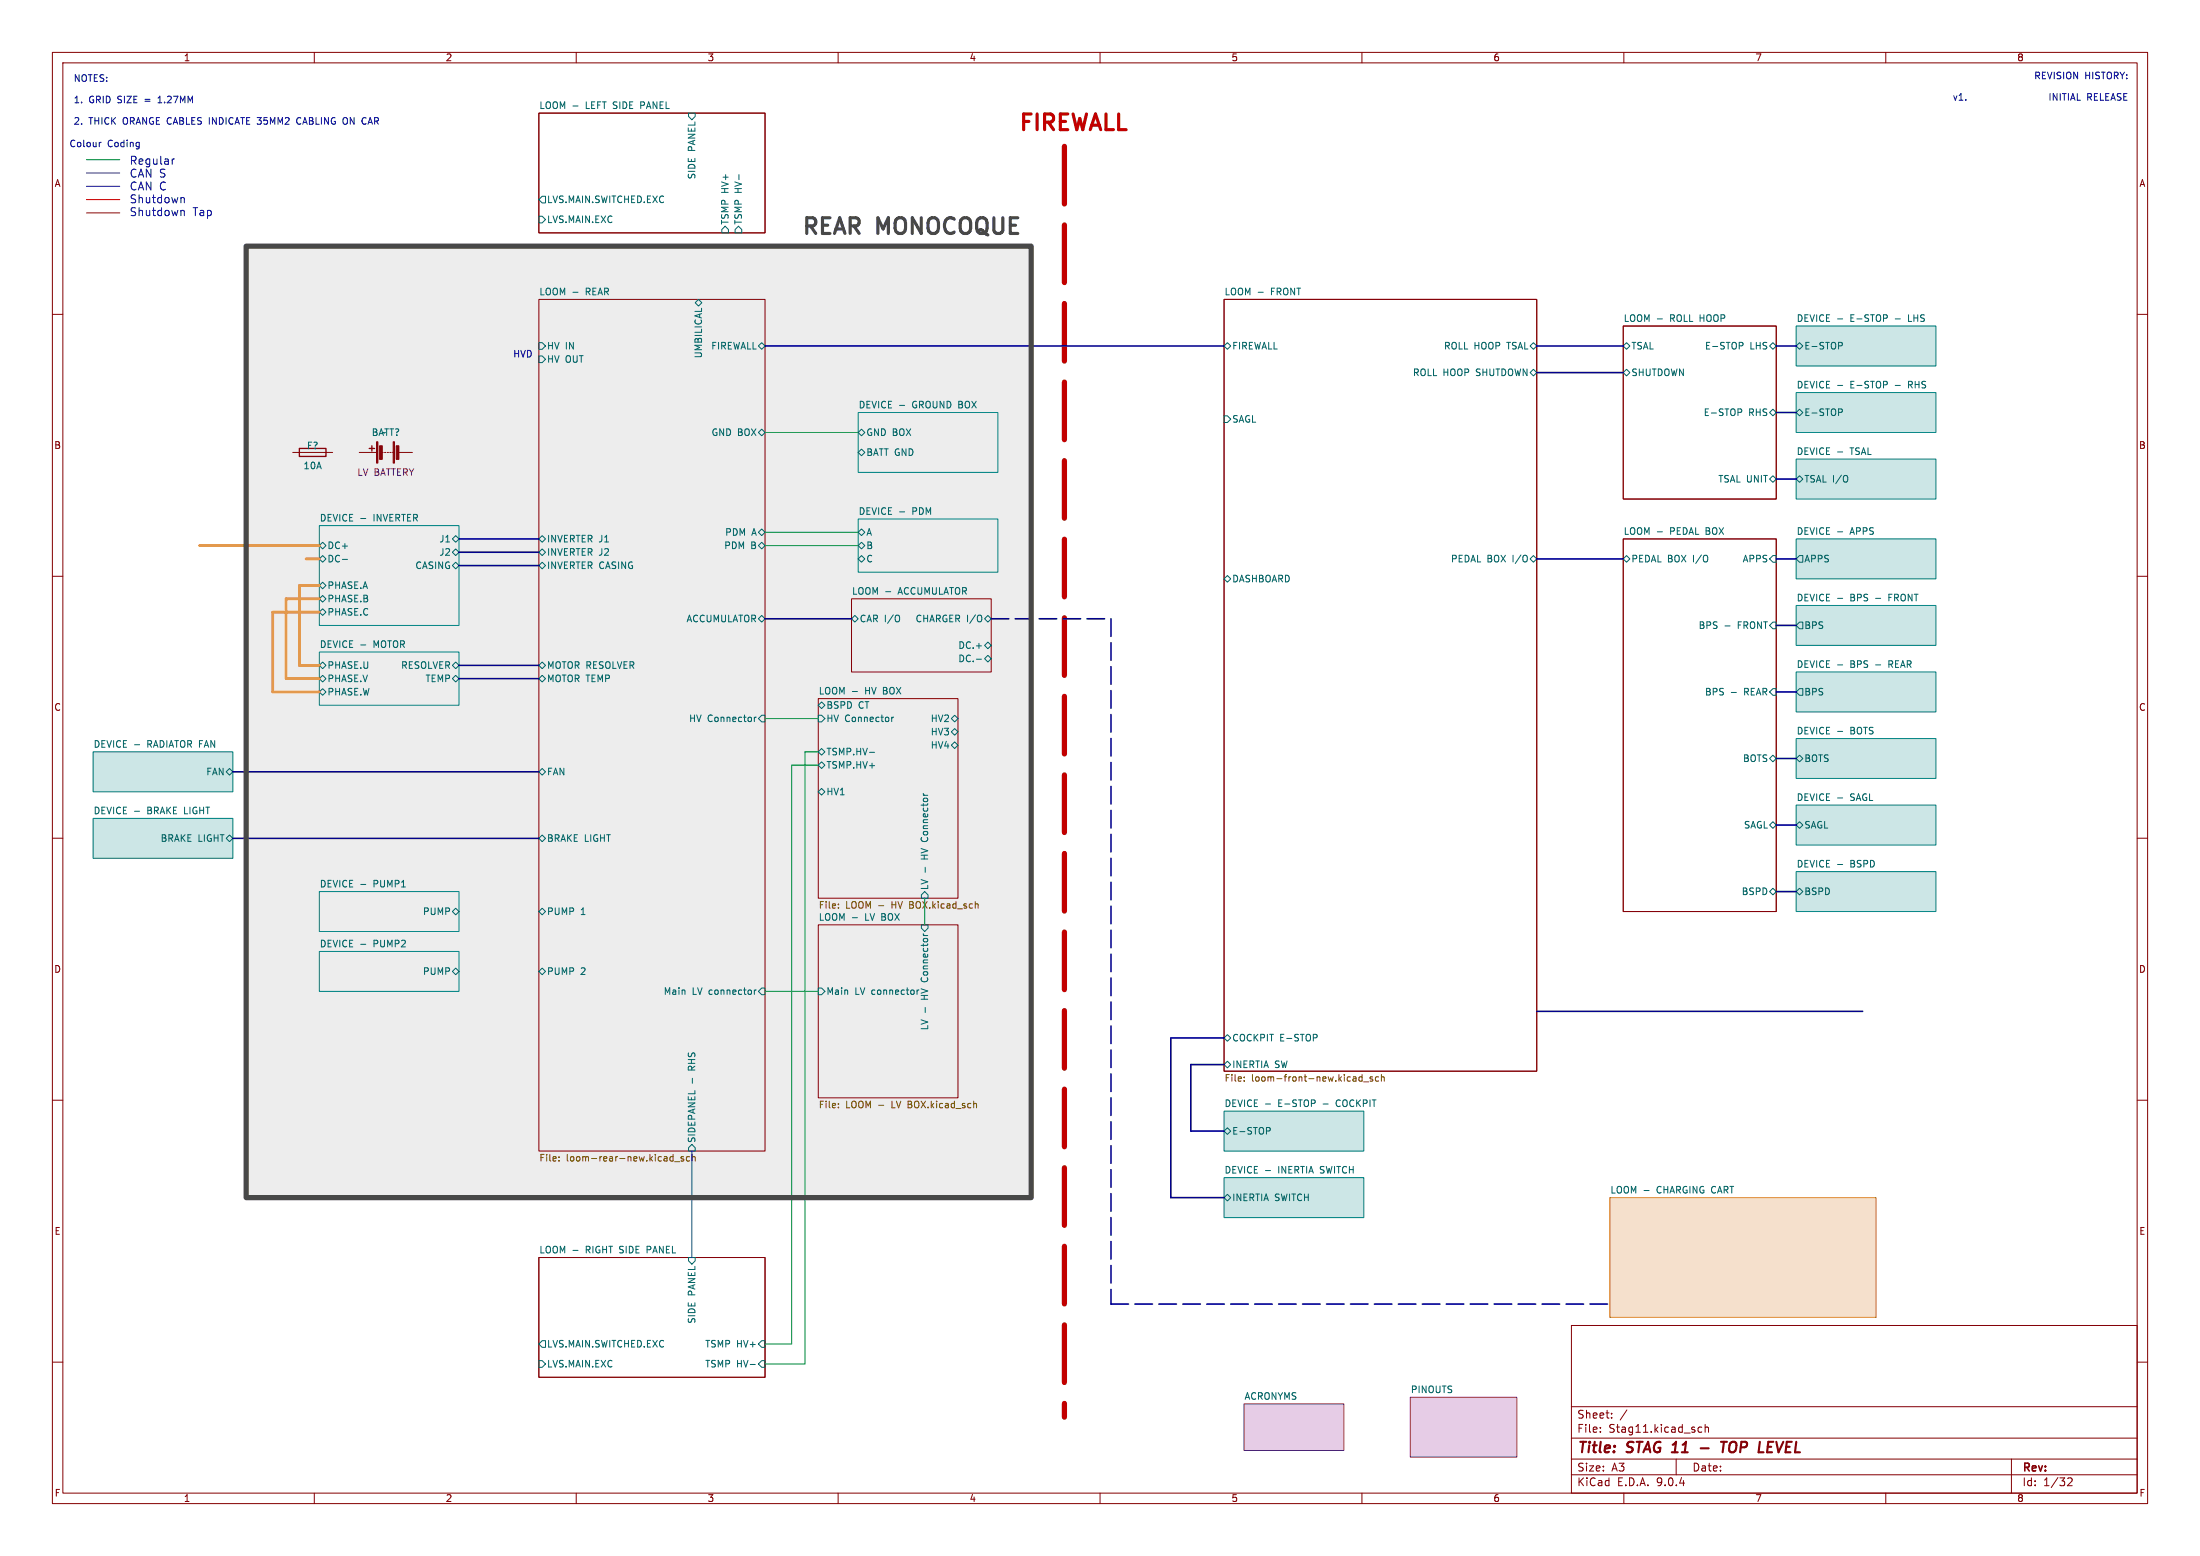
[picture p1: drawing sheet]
(kicad_sch
 (version 20231120)
 (generator "eeschema")
 (generator_version "8.0")
 (paper "A3")
 (title_block
  (title "STAG 11 - TOP LEVEL"))
 (lib_symbols
  (symbol "Device:Battery"
   (pin_numbers hide)
   (pin_names
    (offset 0) hide) (exclude_from_sim no) (in_bom yes) (on_board yes)
   (property "Reference" "BT" (at 2.54 2.54 0) (effects (font (size 1.27 1.27)) (justify left)))
   (property "Value" "Battery" (at 2.54 0 0) (effects (font (size 1.27 1.27)) (justify left)))
   (property "Footprint" "" (at 0 1.524 90) (effects (font (size 1.27 1.27)) (hide yes)))
   (property "Datasheet" "~" (at 0 1.524 90) (effects (font (size 1.27 1.27)) (hide yes)))
   (property "Description" "Multiple-cell battery" (at 0 0 0) (effects (font (size 1.27 1.27)) (hide yes)))
   (symbol "Battery_0_1"
    (rectangle (start -2.032 -1.397) (end 2.032 -1.651) (stroke (width 0) (type default)) (fill (type outline)))
    (rectangle (start -2.032 1.778) (end 2.032 1.524) (stroke (width 0) (type default)) (fill (type outline)))
    (rectangle (start -1.3208 -1.9812) (end 1.27 -2.4892) (stroke (width 0) (type default)) (fill (type outline)))
    (rectangle (start -1.3208 1.1938) (end 1.27 0.6858) (stroke (width 0) (type default)) (fill (type outline)))
    (polyline (pts (xy 0 -1.524) (xy 0 -1.27)) (stroke (width 0) (type default)) (fill (type none)))
    (polyline (pts (xy 0 -1.016) (xy 0 -0.762)) (stroke (width 0) (type default)) (fill (type none)))
    (polyline (pts (xy 0 -0.508) (xy 0 -0.254)) (stroke (width 0) (type default)) (fill (type none)))
    (polyline (pts (xy 0 0) (xy 0 0.254)) (stroke (width 0) (type default)) (fill (type none)))
    (polyline (pts (xy 0 0.508) (xy 0 0.762)) (stroke (width 0) (type default)) (fill (type none)))
    (polyline (pts (xy 0 1.778) (xy 0 2.54)) (stroke (width 0) (type default)) (fill (type none)))
    (polyline (pts (xy 0.254 2.667) (xy 1.27 2.667)) (stroke (width 0.254) (type default)) (fill (type none)))
    (polyline (pts (xy 0.762 3.175) (xy 0.762 2.159)) (stroke (width 0.254) (type default)) (fill (type none))))
   (symbol "Battery_1_1"
    (pin passive line (at 0 5.08 270) (length 2.54) (name "+" (effects (font (size 1.27 1.27)))) (number "1" (effects (font (size 1.27 1.27)))))
    (pin passive line (at 0 -5.08 90) (length 2.54) (name "-" (effects (font (size 1.27 1.27)))) (number "2" (effects (font (size 1.27 1.27)))))))
  (symbol "Device:Fuse"
   (pin_numbers hide)
   (pin_names
    (offset 0)) (exclude_from_sim no) (in_bom yes) (on_board yes)
   (property "Reference" "F" (at 2.032 0 90) (effects (font (size 1.27 1.27))))
   (property "Value" "Fuse" (at -1.905 0 90) (effects (font (size 1.27 1.27))))
   (property "Footprint" "" (at -1.778 0 90) (effects (font (size 1.27 1.27)) (hide yes)))
   (property "Datasheet" "~" (at 0 0 0) (effects (font (size 1.27 1.27)) (hide yes)))
   (property "Description" "Fuse" (at 0 0 0) (effects (font (size 1.27 1.27)) (hide yes)))
   (symbol "Fuse_0_1"
    (rectangle (start -0.762 -2.54) (end 0.762 2.54) (stroke (width 0.254) (type default)) (fill (type none)))
    (polyline (pts (xy 0 2.54) (xy 0 -2.54)) (stroke (width 0) (type default)) (fill (type none))))
   (symbol "Fuse_1_1"
    (pin passive line (at 0 3.81 270) (length 1.27) (name "~" (effects (font (size 1.27 1.27)))) (number "1" (effects (font (size 1.27 1.27)))))
    (pin passive line (at 0 -3.81 90) (length 1.27) (name "~" (effects (font (size 1.27 1.27)))) (number "2" (effects (font (size 1.27 1.27))))))))
 (bus
  (pts (xy 339.09 144.78) (xy 342.9 144.78))
  (stroke (width 0) (type default)))
 (wire
  (pts (xy 146.05 189.23) (xy 156.21 189.23))
  (stroke (width 0) (type default)))
 (wire
  (pts (xy 151.13 256.54) (xy 146.05 256.54))
  (stroke (width 0) (type default)))
 (bus
  (pts (xy 339.09 170.18) (xy 342.9 170.18))
  (stroke (width 0) (type default)))
 (bus
  (pts (xy 293.37 193.04) (xy 355.6 193.04))
  (stroke (width 0) (type default)))
 (wire
  (pts (xy 52.07 116.84) (xy 60.96 116.84))
  (stroke (width 0.5) (type default) (color 255 153 0 1)))
 (wire
  (pts (xy 146.05 137.16) (xy 156.21 137.16))
  (stroke (width 0) (type default)))
 (bus
  (pts (xy 293.37 71.12) (xy 309.88 71.12))
  (stroke (width 0) (type default)))
 (wire
  (pts (xy 57.15 111.76) (xy 57.15 127))
  (stroke (width 0.5) (type default) (color 255 153 0 1)))
 (bus
  (pts (xy 87.63 107.95) (xy 102.87 107.95))
  (stroke (width 0) (type default)))
 (wire
  (pts (xy 146.05 104.14) (xy 163.83 104.14))
  (stroke (width 0) (type default)))
 (wire
  (pts (xy 57.15 111.76) (xy 60.96 111.76))
  (stroke (width 0.5) (type default) (color 255 153 0 1)))
 (wire
  (pts (xy 16.51 40.64) (xy 22.86 40.64))
  (stroke (width 0) (type default) (color 155 0 0 1)))
 (bus
  (pts (xy 339.09 106.68) (xy 342.9 106.68))
  (stroke (width 0) (type default)))
 (wire
  (pts (xy 153.67 143.51) (xy 153.67 260.35))
  (stroke (width 0) (type default)))
 (wire
  (pts (xy 57.15 127) (xy 60.96 127))
  (stroke (width 0.5) (type default) (color 255 153 0 1)))
 (bus
  (pts (xy 233.68 215.9) (xy 227.33 215.9))
  (stroke (width 0) (type default)))
 (wire
  (pts (xy 156.21 143.51) (xy 153.67 143.51))
  (stroke (width 0) (type default)))
 (wire
  (pts (xy 146.05 82.55) (xy 163.83 82.55))
  (stroke (width 0) (type default)))
 (bus
  (pts (xy 146.05 118.11) (xy 162.56 118.11))
  (stroke (width 0) (type default)))
 (bus
  (pts (xy 339.09 66.04) (xy 342.9 66.04))
  (stroke (width 0) (type default)))
 (wire
  (pts (xy 151.13 146.05) (xy 151.13 256.54))
  (stroke (width 0) (type default)))
 (bus
  (pts (xy 339.09 119.38) (xy 342.9 119.38))
  (stroke (width 0) (type default)))
 (bus
  (pts (xy 339.09 91.44) (xy 342.9 91.44))
  (stroke (width 0) (type default)))
 (bus
  (pts (xy 227.33 203.2) (xy 233.68 203.2))
  (stroke (width 0) (type default)))
 (wire
  (pts (xy 52.07 116.84) (xy 52.07 132.08))
  (stroke (width 0.5) (type default) (color 255 153 0 1)))
 (wire
  (pts (xy 132.08 219.71) (xy 132.08 240.03))
  (stroke (width 0) (type default) (color 0 28 255 1)))
 (bus
  (pts (xy 223.52 198.12) (xy 233.68 198.12))
  (stroke (width 0) (type default)))
 (bus
  (pts (xy 44.45 147.32) (xy 102.87 147.32))
  (stroke (width 0) (type default)))
 (bus
  (pts (xy 233.68 66.04) (xy 146.05 66.04))
  (stroke (width 0) (type default)))
 (bus
  (pts (xy 44.45 160.02) (xy 102.87 160.02))
  (stroke (width 0) (type default)))
 (bus
  (pts (xy 87.63 129.54) (xy 102.87 129.54))
  (stroke (width 0) (type default)))
 (wire
  (pts (xy 52.07 132.08) (xy 60.96 132.08))
  (stroke (width 0.5) (type default) (color 255 153 0 1)))
 (bus
  (pts (xy 87.63 105.41) (xy 102.87 105.41))
  (stroke (width 0) (type default)))
 (bus
  (pts (xy 233.68 228.6) (xy 223.52 228.6))
  (stroke (width 0) (type default)))
 (bus
  (pts (xy 212.09 248.92) (xy 307.34 248.92))
  (stroke (width 0) (type dash)))
 (wire
  (pts (xy 146.05 101.6) (xy 163.83 101.6))
  (stroke (width 0) (type default)))
 (bus
  (pts (xy 227.33 215.9) (xy 227.33 203.2))
  (stroke (width 0) (type default)))
 (wire
  (pts (xy 38.1 104.14) (xy 60.96 104.14))
  (stroke (width 0.5) (type default) (color 255 153 0 1)))
 (bus
  (pts (xy 339.09 132.08) (xy 342.9 132.08))
  (stroke (width 0) (type default)))
 (wire
  (pts (xy 176.53 171.45) (xy 176.53 176.53))
  (stroke (width 0) (type default)))
 (wire
  (pts (xy 16.51 38.1) (xy 22.86 38.1))
  (stroke (width 0) (type default) (color 255 0 0 1)))
 (wire
  (pts (xy 54.61 114.3) (xy 60.96 114.3))
  (stroke (width 0.5) (type default) (color 255 153 0 1)))
 (wire
  (pts (xy 16.51 33.02) (xy 22.86 33.02))
  (stroke (width 0) (type default) (color 0 0 255 1)))
 (bus
  (pts (xy 339.09 157.48) (xy 342.9 157.48))
  (stroke (width 0) (type default)))
 (polyline
  (pts (xy 203.2 27.94) (xy 203.2 270.51))
  (stroke (width 1) (type dash) (color 194 0 0 1)))
 (bus
  (pts (xy 87.63 102.87) (xy 102.87 102.87))
  (stroke (width 0) (type default)))
 (bus
  (pts (xy 212.09 118.11) (xy 212.09 248.92))
  (stroke (width 0) (type dash)))
 (wire
  (pts (xy 16.51 35.56) (xy 22.86 35.56))
  (stroke (width 0) (type default) (color 0 0 155 1)))
 (bus
  (pts (xy 87.63 127) (xy 102.87 127))
  (stroke (width 0) (type default)))
 (bus
  (pts (xy 293.37 106.68) (xy 309.88 106.68))
  (stroke (width 0) (type default)))
 (bus
  (pts (xy 223.52 228.6) (xy 223.52 198.12))
  (stroke (width 0) (type default)))
 (wire
  (pts (xy 146.05 260.35) (xy 153.67 260.35))
  (stroke (width 0) (type default)))
 (wire
  (pts (xy 54.61 114.3) (xy 54.61 129.54))
  (stroke (width 0.5) (type default) (color 255 153 0 1)))
 (bus
  (pts (xy 189.23 118.11) (xy 212.09 118.11))
  (stroke (width 0) (type dash)))
 (wire
  (pts (xy 54.61 129.54) (xy 60.96 129.54))
  (stroke (width 0.5) (type default) (color 255 153 0 1)))
 (wire
  (pts (xy 156.21 146.05) (xy 151.13 146.05))
  (stroke (width 0) (type default)))
 (wire
  (pts (xy 16.51 30.48) (xy 22.86 30.48))
  (stroke (width 0) (type default)))
 (wire
  (pts (xy 58.42 106.68) (xy 60.96 106.68))
  (stroke (width 0.5) (type default) (color 255 153 0 1)))
 (bus
  (pts (xy 293.37 66.04) (xy 309.88 66.04))
  (stroke (width 0) (type default)))
 (bus
  (pts (xy 339.09 78.74) (xy 342.9 78.74))
  (stroke (width 0) (type default)))
 (rectangle
  (start 46.99 46.99)
  (end 196.85 228.6)
  (stroke (width 1) (type solid) (color 72 72 72 1))
  (fill (type color) (color 132 132 132 0.15)))
 (text "HVD\n"
  (exclude_from_sim no)
  (at 99.822 67.818 0)
  (effects (font (size 1.27 1.27))))
 (text "Colour Coding\n"
  (exclude_from_sim no)
  (at 20.066 27.686 0)
  (effects (font (size 1.27 1.27))))
 (text "NOTES:\n\n1. GRID SIZE = 1.27MM\n\n2. THICK ORANGE CABLES INDICATE 35MM2 CABLING ON CAR"
  (exclude_from_sim no)
  (at 13.97 24.13 0)
  (effects (font (size 1.27 1.27)) (justify left bottom)))
 (text "Regular\nCAN S\nCAN C\nShutdown\nShutdown Tap\n"
  (exclude_from_sim no)
  (at 24.638 35.814 0)
  (effects (font (size 1.524 1.524)) (justify left)))
 (text "                 REVISION HISTORY:\n\nv1.                INITIAL RELEASE"
  (exclude_from_sim no)
  (at 406.4 13.97 0)
  (effects (font (size 1.27 1.27)) (justify right top)))
 (text "FIREWALL"
  (exclude_from_sim no)
  (at 194.31 25.4 0)
  (effects (font (size 3 3) (thickness 0.6)
    (bold yes) (color 194 0 0 1)) (justify left bottom)))
 (text "REAR MONOCOQUE"
  (exclude_from_sim no)
  (at 152.908 45.212 0)
  (effects (font (size 3 3)
    (bold yes) (color 72 72 72 1)) (justify left bottom)))
 (symbol
  (lib_id "Device:Fuse")
  (at 59.69 86.36 270)
  (unit 1)
  (exclude_from_sim no)
  (in_bom yes)
  (on_board yes)
  (dnp no)
  (property "Reference" "F?" (at 59.69 85.09 90) (effects (font (size 1.27 1.27))))
  (property "Value" "10A" (at 59.69 88.9 90) (effects (font (size 1.27 1.27))))
  (property "Footprint" "" (at 59.69 84.582 90) (effects (font (size 1.27 1.27)) (hide yes)))
  (property "Datasheet" "~" (at 59.69 86.36 0) (effects (font (size 1.27 1.27)) (hide yes)))
  (property "Description" "" (at 59.69 86.36 0) (effects (font (size 1.27 1.27)) (hide yes)))
  (property "Conn Name" "" (at 59.69 86.36 0) (effects (font (size 1.27 1.27))))
  (pin "1")
  (pin "2"))
 (symbol
  (lib_id "Device:Battery")
  (at 73.66 86.36 90)
  (unit 1)
  (exclude_from_sim no)
  (in_bom yes)
  (on_board yes)
  (dnp no)
  (property "Reference" "BATT?" (at 73.66 82.55 90) (effects (font (size 1.27 1.27))))
  (property "Value" "~" (at 73.279 82.55 90) (effects (font (size 1.27 1.27))))
  (property "Footprint" "" (at 72.136 86.36 90) (effects (font (size 1.27 1.27)) (hide yes)))
  (property "Datasheet" "~" (at 72.136 86.36 90) (effects (font (size 1.27 1.27)) (hide yes)))
  (property "Description" "" (at 73.66 86.36 0) (effects (font (size 1.27 1.27)) (hide yes)))
  (property "Conn Name" "LV BATTERY" (at 73.66 90.17 90) (effects (font (size 1.27 1.27))))
  (pin "1")
  (pin "2"))
 (sheet
  (at 342.9 140.97)
  (size 26.67 7.62)
  (fields_autoplaced yes)
  (stroke (width 0.1524) (type solid) (color 0 132 132 1))
  (fill (color 0 132 132 0.2000))
  (property "Sheetname" "DEVICE - BOTS" (at 342.9 140.2584 0) (effects (font (size 1.27 1.27)) (justify left bottom)))
  (property "Sheetfile" "device-bots.kicad_sch" (at 342.9 149.1746 0) (effects (font (size 1.27 1.27)) (justify left top) (hide yes)))
  (pin "BOTS" bidirectional (at 342.9 144.78 180) (effects (font (size 1.27 1.27)) (justify left))))
 (sheet
  (at 163.83 99.06)
  (size 26.67 10.16)
  (fields_autoplaced yes)
  (stroke (width 0.1524) (type solid) (color 0 132 132 1))
  (fill (color 0 132 132 0.2000))
  (property "Sheetname" "DEVICE - PDM" (at 163.83 98.3484 0) (effects (font (size 1.27 1.27)) (justify left bottom)))
  (property "Sheetfile" "device-pdm.kicad_sch" (at 163.83 109.8046 0) (effects (font (size 1.27 1.27)) (justify left top) (hide yes)))
  (pin "C" bidirectional (at 163.83 106.68 180) (effects (font (size 1.27 1.27)) (justify left)))
  (pin "B" bidirectional (at 163.83 104.14 180) (effects (font (size 1.27 1.27)) (justify left)))
  (pin "A" bidirectional (at 163.83 101.6 180) (effects (font (size 1.27 1.27)) (justify left))))
 (sheet
  (at 237.49 267.97)
  (size 19.05 8.89)
  (fields_autoplaced yes)
  (stroke (width 0.1524) (type solid) (color 132 0 132 1))
  (fill (color 132 0 132 0.2000))
  (property "Sheetname" "ACRONYMS" (at 237.49 267.2584 0) (effects (font (size 1.27 1.27)) (justify left bottom)))
  (property "Sheetfile" "acronyms.kicad_sch" (at 237.49 277.4446 0) (effects (font (size 1.27 1.27)) (justify left top) (hide yes))))
 (sheet
  (at 60.96 181.61)
  (size 26.67 7.62)
  (fields_autoplaced yes)
  (stroke (width 0.1524) (type solid) (color 0 132 132 1))
  (fill (color 0 132 132 0.2000))
  (property "Sheetname" "DEVICE - PUMP2" (at 60.96 180.8984 0) (effects (font (size 1.27 1.27)) (justify left bottom)))
  (property "Sheetfile" "device-pump.kicad_sch" (at 60.96 189.8146 0) (effects (font (size 1.27 1.27)) (justify left top) (hide yes)))
  (pin "PUMP" bidirectional (at 87.63 185.42 0) (effects (font (size 1.27 1.27)) (justify right))))
 (sheet
  (at 233.68 57.15)
  (size 59.69 147.32)
  (fields_autoplaced yes)
  (stroke (width 0.1524) (type solid))
  (fill (color 0 0 0 0.0000))
  (property "Sheetname" "LOOM - FRONT" (at 233.68 56.4384 0) (effects (font (size 1.27 1.27)) (justify left bottom)))
  (property "Sheetfile" "loom-front-new.kicad_sch" (at 233.68 205.0546 0) (effects (font (size 1.27 1.27)) (justify left top)))
  (pin "DASHBOARD" bidirectional (at 233.68 110.49 180) (effects (font (size 1.27 1.27)) (justify left)))
  (pin "FIREWALL" bidirectional (at 233.68 66.04 180) (effects (font (size 1.27 1.27)) (justify left)))
  (pin "PEDAL BOX I{slash}O" bidirectional (at 293.37 106.68 0) (effects (font (size 1.27 1.27)) (justify right)))
  (pin "SAGL" input (at 233.68 80.01 180) (effects (font (size 1.27 1.27)) (justify left)))
  (pin "ROLL HOOP SHUTDOWN" bidirectional (at 293.37 71.12 0) (effects (font (size 1.27 1.27)) (justify right)))
  (pin "ROLL HOOP TSAL" bidirectional (at 293.37 66.04 0) (effects (font (size 1.27 1.27)) (justify right)))
  (pin "COCKPIT E-STOP" bidirectional (at 233.68 198.12 180) (effects (font (size 1.27 1.27)) (justify left)))
  (pin "INERTIA SW" bidirectional (at 233.68 203.2 180) (effects (font (size 1.27 1.27)) (justify left))))
 (sheet
  (at 233.68 212.09)
  (size 26.67 7.62)
  (fields_autoplaced yes)
  (stroke (width 0.1524) (type solid) (color 0 132 132 1))
  (fill (color 0 132 132 0.2000))
  (property "Sheetname" "DEVICE - E-STOP - COCKPIT" (at 233.68 211.3784 0) (effects (font (size 1.27 1.27)) (justify left bottom)))
  (property "Sheetfile" "device-e-stop.kicad_sch" (at 233.68 220.2946 0) (effects (font (size 1.27 1.27)) (justify left top) (hide yes)))
  (pin "E-STOP" bidirectional (at 233.68 215.9 180) (effects (font (size 1.27 1.27)) (justify left))))
 (sheet
  (at 60.96 100.33)
  (size 26.67 19.05)
  (fields_autoplaced yes)
  (stroke (width 0.1524) (type solid) (color 0 132 132 1))
  (fill (color 0 132 132 0.2000))
  (property "Sheetname" "DEVICE - INVERTER" (at 60.96 99.6184 0) (effects (font (size 1.27 1.27)) (justify left bottom)))
  (property "Sheetfile" "device-inverter.kicad_sch" (at 60.96 119.9646 0) (effects (font (size 1.27 1.27)) (justify left top) (hide yes)))
  (pin "PHASE.A" bidirectional (at 60.96 111.76 180) (effects (font (size 1.27 1.27)) (justify left)))
  (pin "PHASE.B" bidirectional (at 60.96 114.3 180) (effects (font (size 1.27 1.27)) (justify left)))
  (pin "PHASE.C" bidirectional (at 60.96 116.84 180) (effects (font (size 1.27 1.27)) (justify left)))
  (pin "J1" bidirectional (at 87.63 102.87 0) (effects (font (size 1.27 1.27)) (justify right)))
  (pin "J2" bidirectional (at 87.63 105.41 0) (effects (font (size 1.27 1.27)) (justify right)))
  (pin "CASING" bidirectional (at 87.63 107.95 0) (effects (font (size 1.27 1.27)) (justify right)))
  (pin "DC+" bidirectional (at 60.96 104.14 180) (effects (font (size 1.27 1.27)) (justify left)))
  (pin "DC-" bidirectional (at 60.96 106.68 180) (effects (font (size 1.27 1.27)) (justify left))))
 (sheet
  (at 342.9 87.63)
  (size 26.67 7.62)
  (fields_autoplaced yes)
  (stroke (width 0.1524) (type solid) (color 0 132 132 1))
  (fill (color 0 132 132 0.2000))
  (property "Sheetname" "DEVICE - TSAL" (at 342.9 86.9184 0) (effects (font (size 1.27 1.27)) (justify left bottom)))
  (property "Sheetfile" "device-tsal.kicad_sch" (at 342.9 95.8346 0) (effects (font (size 1.27 1.27)) (justify left top) (hide yes)))
  (pin "TSAL I{slash}O" bidirectional (at 342.9 91.44 180) (effects (font (size 1.27 1.27)) (justify left))))
 (sheet
  (at 60.96 170.18)
  (size 26.67 7.62)
  (fields_autoplaced yes)
  (stroke (width 0.1524) (type solid) (color 0 132 132 1))
  (fill (color 0 132 132 0.2000))
  (property "Sheetname" "DEVICE - PUMP1" (at 60.96 169.4684 0) (effects (font (size 1.27 1.27)) (justify left bottom)))
  (property "Sheetfile" "device-pump.kicad_sch" (at 60.96 178.3846 0) (effects (font (size 1.27 1.27)) (justify left top) (hide yes)))
  (pin "PUMP" bidirectional (at 87.63 173.99 0) (effects (font (size 1.27 1.27)) (justify right))))
 (sheet
  (at 342.9 102.87)
  (size 26.67 7.62)
  (fields_autoplaced yes)
  (stroke (width 0.1524) (type solid) (color 0 132 132 1))
  (fill (color 0 132 132 0.2000))
  (property "Sheetname" "DEVICE - APPS" (at 342.9 102.1584 0) (effects (font (size 1.27 1.27)) (justify left bottom)))
  (property "Sheetfile" "device-apps.kicad_sch" (at 342.9 111.0746 0) (effects (font (size 1.27 1.27)) (justify left top) (hide yes)))
  (pin "APPS" output (at 342.9 106.68 180) (effects (font (size 1.27 1.27)) (justify left))))
 (sheet
  (at 102.87 21.59)
  (size 43.18 22.86)
  (fields_autoplaced yes)
  (stroke (width 0.1524) (type solid))
  (fill (color 0 0 0 0.0000))
  (property "Sheetname" "LOOM - LEFT SIDE PANEL" (at 102.87 20.8784 0) (effects (font (size 1.27 1.27)) (justify left bottom)))
  (property "Sheetfile" "loom-side-panel-left.kicad_sch" (at 102.87 45.0346 0) (effects (font (size 1.27 1.27)) (justify left top) (hide yes)))
  (pin "LVS.MAIN.EXC" input (at 102.87 41.91 180) (effects (font (size 1.27 1.27)) (justify left)))
  (pin "TSMP HV-" input (at 140.97 44.45 270) (effects (font (size 1.27 1.27)) (justify left)))
  (pin "TSMP HV+" input (at 138.43 44.45 270) (effects (font (size 1.27 1.27)) (justify left)))
  (pin "SIDE PANEL" input (at 132.08 21.59 90) (effects (font (size 1.27 1.27)) (justify right)))
  (pin "LVS.MAIN.SWITCHED.EXC" output (at 102.87 38.1 180) (effects (font (size 1.27 1.27)) (justify left))))
 (sheet
  (at 17.78 143.51)
  (size 26.67 7.62)
  (fields_autoplaced yes)
  (stroke (width 0.1524) (type solid) (color 0 132 132 1))
  (fill (color 0 132 132 0.2000))
  (property "Sheetname" "DEVICE - RADIATOR FAN" (at 17.78 142.7984 0) (effects (font (size 1.27 1.27)) (justify left bottom)))
  (property "Sheetfile" "device-radiator-fan.kicad_sch" (at 17.78 151.7146 0) (effects (font (size 1.27 1.27)) (justify left top) (hide yes)))
  (pin "FAN" bidirectional (at 44.45 147.32 0) (effects (font (size 1.27 1.27)) (justify right))))
 (sheet
  (at 156.21 176.53)
  (size 26.67 33.02)
  (fields_autoplaced yes)
  (stroke (width 0.1524) (type solid))
  (fill (color 0 0 0 0.0000))
  (property "Sheetname" "LOOM - LV BOX" (at 156.21 175.8184 0) (effects (font (size 1.27 1.27)) (justify left bottom)))
  (property "Sheetfile" "LOOM - LV BOX.kicad_sch" (at 156.21 210.1346 0) (effects (font (size 1.27 1.27)) (justify left top)))
  (pin "Main LV connector" input (at 156.21 189.23 180) (effects (font (size 1.27 1.27)) (justify left)))
  (pin "LV - HV Connector" input (at 176.53 176.53 90) (effects (font (size 1.27 1.27)) (justify right))))
 (sheet
  (at 156.21 133.35)
  (size 26.67 38.1)
  (fields_autoplaced yes)
  (stroke (width 0.1524) (type solid))
  (fill (color 0 0 0 0.0000))
  (property "Sheetname" "LOOM - HV BOX" (at 156.21 132.6384 0) (effects (font (size 1.27 1.27)) (justify left bottom)))
  (property "Sheetfile" "LOOM - HV BOX.kicad_sch" (at 156.21 172.0346 0) (effects (font (size 1.27 1.27)) (justify left top)))
  (pin "TSMP.HV-" bidirectional (at 156.21 143.51 180) (effects (font (size 1.27 1.27)) (justify left)))
  (pin "TSMP.HV+" bidirectional (at 156.21 146.05 180) (effects (font (size 1.27 1.27)) (justify left)))
  (pin "LV - HV Connector" input (at 176.53 171.45 270) (effects (font (size 1.27 1.27)) (justify left)))
  (pin "HV Connector" input (at 156.21 137.16 180) (effects (font (size 1.27 1.27)) (justify left)))
  (pin "HV4" bidirectional (at 182.88 142.24 0) (effects (font (size 1.27 1.27)) (justify right)))
  (pin "HV1" bidirectional (at 156.21 151.13 180) (effects (font (size 1.27 1.27)) (justify left)))
  (pin "HV2" bidirectional (at 182.88 137.16 0) (effects (font (size 1.27 1.27)) (justify right)))
  (pin "HV3" bidirectional (at 182.88 139.7 0) (effects (font (size 1.27 1.27)) (justify right)))
  (pin "BSPD CT" bidirectional (at 156.21 134.62 180) (effects (font (size 1.27 1.27)) (justify left))))
 (sheet
  (at 342.9 62.23)
  (size 26.67 7.62)
  (fields_autoplaced yes)
  (stroke (width 0.1524) (type solid) (color 0 132 132 1))
  (fill (color 0 132 132 0.2000))
  (property "Sheetname" "DEVICE - E-STOP - LHS" (at 342.9 61.5184 0) (effects (font (size 1.27 1.27)) (justify left bottom)))
  (property "Sheetfile" "device-e-stop.kicad_sch" (at 342.9 70.4346 0) (effects (font (size 1.27 1.27)) (justify left top) (hide yes)))
  (pin "E-STOP" bidirectional (at 342.9 66.04 180) (effects (font (size 1.27 1.27)) (justify left))))
 (sheet
  (at 342.9 115.57)
  (size 26.67 7.62)
  (fields_autoplaced yes)
  (stroke (width 0.1524) (type solid) (color 0 132 132 1))
  (fill (color 0 132 132 0.2000))
  (property "Sheetname" "DEVICE - BPS - FRONT" (at 342.9 114.8584 0) (effects (font (size 1.27 1.27)) (justify left bottom)))
  (property "Sheetfile" "device-bps.kicad_sch" (at 342.9 123.7746 0) (effects (font (size 1.27 1.27)) (justify left top) (hide yes)))
  (pin "BPS" output (at 342.9 119.38 180) (effects (font (size 1.27 1.27)) (justify left))))
 (sheet
  (at 342.9 74.93)
  (size 26.67 7.62)
  (fields_autoplaced yes)
  (stroke (width 0.1524) (type solid) (color 0 132 132 1))
  (fill (color 0 132 132 0.2000))
  (property "Sheetname" "DEVICE - E-STOP - RHS" (at 342.9 74.2184 0) (effects (font (size 1.27 1.27)) (justify left bottom)))
  (property "Sheetfile" "device-e-stop.kicad_sch" (at 342.9 83.1346 0) (effects (font (size 1.27 1.27)) (justify left top) (hide yes)))
  (pin "E-STOP" bidirectional (at 342.9 78.74 180) (effects (font (size 1.27 1.27)) (justify left))))
 (sheet
  (at 102.87 240.03)
  (size 43.18 22.86)
  (fields_autoplaced yes)
  (stroke (width 0.1524) (type solid))
  (fill (color 0 0 0 0.0000))
  (property "Sheetname" "LOOM - RIGHT SIDE PANEL" (at 102.87 239.3184 0) (effects (font (size 1.27 1.27)) (justify left bottom)))
  (property "Sheetfile" "loom-side-panel-right.kicad_sch" (at 102.87 263.4746 0) (effects (font (size 1.27 1.27)) (justify left top) (hide yes)))
  (pin "LVS.MAIN.EXC" input (at 102.87 260.35 180) (effects (font (size 1.27 1.27)) (justify left)))
  (pin "TSMP HV-" input (at 146.05 260.35 0) (effects (font (size 1.27 1.27)) (justify right)))
  (pin "TSMP HV+" input (at 146.05 256.54 0) (effects (font (size 1.27 1.27)) (justify right)))
  (pin "SIDE PANEL" input (at 132.08 240.03 90) (effects (font (size 1.27 1.27)) (justify right)))
  (pin "LVS.MAIN.SWITCHED.EXC" output (at 102.87 256.54 180) (effects (font (size 1.27 1.27)) (justify left))))
 (sheet
  (at 342.9 166.37)
  (size 26.67 7.62)
  (fields_autoplaced yes)
  (stroke (width 0.1524) (type solid) (color 0 132 132 1))
  (fill (color 0 132 132 0.2000))
  (property "Sheetname" "DEVICE - BSPD" (at 342.9 165.6584 0) (effects (font (size 1.27 1.27)) (justify left bottom)))
  (property "Sheetfile" "device-bspd.kicad_sch" (at 342.9 174.5746 0) (effects (font (size 1.27 1.27)) (justify left top) (hide yes)))
  (pin "BSPD" bidirectional (at 342.9 170.18 180) (effects (font (size 1.27 1.27)) (justify left))))
 (sheet
  (at 163.83 78.74)
  (size 26.67 11.43)
  (fields_autoplaced yes)
  (stroke (width 0.1524) (type solid) (color 0 132 132 1))
  (fill (color 0 132 132 0.2000))
  (property "Sheetname" "DEVICE - GROUND BOX" (at 163.83 78.0284 0) (effects (font (size 1.27 1.27)) (justify left bottom)))
  (property "Sheetfile" "device-ground-box.kicad_sch" (at 163.83 90.7546 0) (effects (font (size 1.27 1.27)) (justify left top) (hide yes)))
  (pin "GND BOX" bidirectional (at 163.83 82.55 180) (effects (font (size 1.27 1.27)) (justify left)))
  (pin "BATT GND" bidirectional (at 163.83 86.36 180) (effects (font (size 1.27 1.27)) (justify left))))
 (sheet
  (at 60.96 124.46)
  (size 26.67 10.16)
  (fields_autoplaced yes)
  (stroke (width 0.1524) (type solid) (color 0 132 132 1))
  (fill (color 0 132 132 0.2000))
  (property "Sheetname" "DEVICE - MOTOR" (at 60.96 123.7484 0) (effects (font (size 1.27 1.27)) (justify left bottom)))
  (property "Sheetfile" "device-motor.kicad_sch" (at 60.96 135.2046 0) (effects (font (size 1.27 1.27)) (justify left top) (hide yes)))
  (pin "PHASE.V" bidirectional (at 60.96 129.54 180) (effects (font (size 1.27 1.27)) (justify left)))
  (pin "PHASE.U" bidirectional (at 60.96 127 180) (effects (font (size 1.27 1.27)) (justify left)))
  (pin "PHASE.W" bidirectional (at 60.96 132.08 180) (effects (font (size 1.27 1.27)) (justify left)))
  (pin "RESOLVER" bidirectional (at 87.63 127 0) (effects (font (size 1.27 1.27)) (justify right)))
  (pin "TEMP" bidirectional (at 87.63 129.54 0) (effects (font (size 1.27 1.27)) (justify right))))
 (sheet
  (at 102.87 57.15)
  (size 43.18 162.56)
  (fields_autoplaced yes)
  (stroke (width 0.1524) (type solid))
  (fill (color 0 0 0 0.0000))
  (property "Sheetname" "LOOM - REAR" (at 102.87 56.4384 0) (effects (font (size 1.27 1.27)) (justify left bottom)))
  (property "Sheetfile" "loom-rear-new.kicad_sch" (at 102.87 220.2946 0) (effects (font (size 1.27 1.27)) (justify left top)))
  (pin "UMBILICAL" bidirectional (at 133.35 57.15 90) (effects (font (size 1.27 1.27)) (justify right)))
  (pin "HV IN" input (at 102.87 66.04 180) (effects (font (size 1.27 1.27)) (justify left)))
  (pin "HV OUT" input (at 102.87 68.58 180) (effects (font (size 1.27 1.27)) (justify left)))
  (pin "GND BOX" bidirectional (at 146.05 82.55 0) (effects (font (size 1.27 1.27)) (justify right)))
  (pin "SIDEPANEL - RHS" input (at 132.08 219.71 270) (effects (font (size 1.27 1.27)) (justify left)))
  (pin "PDM A" bidirectional (at 146.05 101.6 0) (effects (font (size 1.27 1.27)) (justify right)))
  (pin "PDM B" bidirectional (at 146.05 104.14 0) (effects (font (size 1.27 1.27)) (justify right)))
  (pin "Main LV connector" input (at 146.05 189.23 0) (effects (font (size 1.27 1.27)) (justify right)))
  (pin "HV Connector" input (at 146.05 137.16 0) (effects (font (size 1.27 1.27)) (justify right)))
  (pin "ACCUMULATOR" bidirectional (at 146.05 118.11 0) (effects (font (size 1.27 1.27)) (justify right)))
  (pin "FIREWALL" bidirectional (at 146.05 66.04 0) (effects (font (size 1.27 1.27)) (justify right)))
  (pin "INVERTER J2" bidirectional (at 102.87 105.41 180) (effects (font (size 1.27 1.27)) (justify left)))
  (pin "INVERTER J1" bidirectional (at 102.87 102.87 180) (effects (font (size 1.27 1.27)) (justify left)))
  (pin "MOTOR RESOLVER" bidirectional (at 102.87 127 180) (effects (font (size 1.27 1.27)) (justify left)))
  (pin "INVERTER CASING" bidirectional (at 102.87 107.95 180) (effects (font (size 1.27 1.27)) (justify left)))
  (pin "MOTOR TEMP" bidirectional (at 102.87 129.54 180) (effects (font (size 1.27 1.27)) (justify left)))
  (pin "FAN" bidirectional (at 102.87 147.32 180) (effects (font (size 1.27 1.27)) (justify left)))
  (pin "PUMP 1" bidirectional (at 102.87 173.99 180) (effects (font (size 1.27 1.27)) (justify left)))
  (pin "BRAKE LIGHT" bidirectional (at 102.87 160.02 180) (effects (font (size 1.27 1.27)) (justify left)))
  (pin "PUMP 2" bidirectional (at 102.87 185.42 180) (effects (font (size 1.27 1.27)) (justify left))))
 (sheet
  (at 307.34 228.6)
  (size 50.8 22.86)
  (fields_autoplaced yes)
  (stroke (width 0.1524) (type solid) (color 204 102 0 1))
  (fill (color 204 102 0 0.2000))
  (property "Sheetname" "LOOM - CHARGING CART" (at 307.34 227.8884 0) (effects (font (size 1.27 1.27)) (justify left bottom)))
  (property "Sheetfile" "loom-charging-cart.kicad_sch" (at 307.34 252.0446 0) (effects (font (size 1.27 1.27)) (justify left top) (hide yes))))
 (sheet
  (at 342.9 153.67)
  (size 26.67 7.62)
  (fields_autoplaced yes)
  (stroke (width 0.1524) (type solid) (color 0 132 132 1))
  (fill (color 0 132 132 0.2000))
  (property "Sheetname" "DEVICE - SAGL" (at 342.9 152.9584 0) (effects (font (size 1.27 1.27)) (justify left bottom)))
  (property "Sheetfile" "device-sagl.kicad_sch" (at 342.9 161.8746 0) (effects (font (size 1.27 1.27)) (justify left top) (hide yes)))
  (pin "SAGL" bidirectional (at 342.9 157.48 180) (effects (font (size 1.27 1.27)) (justify left))))
 (sheet
  (at 162.56 114.3)
  (size 26.67 13.97)
  (fields_autoplaced yes)
  (stroke (width 0.1524) (type solid))
  (fill (color 0 0 0 0.0000))
  (property "Sheetname" "LOOM - ACCUMULATOR" (at 162.56 113.5884 0) (effects (font (size 1.27 1.27)) (justify left bottom)))
  (property "Sheetfile" "loom-accumulator.kicad_sch" (at 162.56 128.8546 0) (effects (font (size 1.27 1.27)) (justify left top) (hide yes)))
  (pin "CHARGER I{slash}O" bidirectional (at 189.23 118.11 0) (effects (font (size 1.27 1.27)) (justify right)))
  (pin "CAR I{slash}O" bidirectional (at 162.56 118.11 180) (effects (font (size 1.27 1.27)) (justify left)))
  (pin "DC.-" bidirectional (at 189.23 125.73 0) (effects (font (size 1.27 1.27)) (justify right)))
  (pin "DC.+" bidirectional (at 189.23 123.19 0) (effects (font (size 1.27 1.27)) (justify right))))
 (sheet
  (at 269.24 266.7)
  (size 20.32 11.43)
  (fields_autoplaced yes)
  (stroke (width 0.1524) (type solid) (color 132 0 132 1))
  (fill (color 132 0 132 0.2000))
  (property "Sheetname" "PINOUTS" (at 269.24 265.9884 0) (effects (font (size 1.27 1.27)) (justify left bottom)))
  (property "Sheetfile" "pinouts.kicad_sch" (at 269.24 278.7146 0) (effects (font (size 1.27 1.27)) (justify left top) (hide yes))))
 (sheet
  (at 342.9 128.27)
  (size 26.67 7.62)
  (fields_autoplaced yes)
  (stroke (width 0.1524) (type solid) (color 0 132 132 1))
  (fill (color 0 132 132 0.2000))
  (property "Sheetname" "DEVICE - BPS - REAR" (at 342.9 127.5584 0) (effects (font (size 1.27 1.27)) (justify left bottom)))
  (property "Sheetfile" "device-bps.kicad_sch" (at 342.9 136.4746 0) (effects (font (size 1.27 1.27)) (justify left top) (hide yes)))
  (pin "BPS" output (at 342.9 132.08 180) (effects (font (size 1.27 1.27)) (justify left))))
 (sheet
  (at 309.88 62.23)
  (size 29.21 33.02)
  (fields_autoplaced yes)
  (stroke (width 0.1524) (type solid))
  (fill (color 0 0 0 0.0000))
  (property "Sheetname" "LOOM - ROLL HOOP" (at 309.88 61.5184 0) (effects (font (size 1.27 1.27)) (justify left bottom)))
  (property "Sheetfile" "loom-roll-hoop.kicad_sch" (at 309.88 95.8346 0) (effects (font (size 1.27 1.27)) (justify left top) (hide yes)))
  (pin "E-STOP LHS" bidirectional (at 339.09 66.04 0) (effects (font (size 1.27 1.27)) (justify right)))
  (pin "E-STOP RHS" bidirectional (at 339.09 78.74 0) (effects (font (size 1.27 1.27)) (justify right)))
  (pin "TSAL UNIT" bidirectional (at 339.09 91.44 0) (effects (font (size 1.27 1.27)) (justify right)))
  (pin "TSAL" bidirectional (at 309.88 66.04 180) (effects (font (size 1.27 1.27)) (justify left)))
  (pin "SHUTDOWN" bidirectional (at 309.88 71.12 180) (effects (font (size 1.27 1.27)) (justify left))))
 (sheet
  (at 309.88 102.87)
  (size 29.21 71.12)
  (fields_autoplaced yes)
  (stroke (width 0.1524) (type solid))
  (fill (color 0 0 0 0.0000))
  (property "Sheetname" "LOOM - PEDAL BOX" (at 309.88 102.1584 0) (effects (font (size 1.27 1.27)) (justify left bottom)))
  (property "Sheetfile" "loom-pedal-box.kicad_sch" (at 309.88 174.5746 0) (effects (font (size 1.27 1.27)) (justify left top) (hide yes)))
  (pin "APPS" input (at 339.09 106.68 0) (effects (font (size 1.27 1.27)) (justify right)))
  (pin "BPS - FRONT" input (at 339.09 119.38 0) (effects (font (size 1.27 1.27)) (justify right)))
  (pin "BPS - REAR" input (at 339.09 132.08 0) (effects (font (size 1.27 1.27)) (justify right)))
  (pin "BOTS" bidirectional (at 339.09 144.78 0) (effects (font (size 1.27 1.27)) (justify right)))
  (pin "SAGL" bidirectional (at 339.09 157.48 0) (effects (font (size 1.27 1.27)) (justify right)))
  (pin "PEDAL BOX I{slash}O" bidirectional (at 309.88 106.68 180) (effects (font (size 1.27 1.27)) (justify left)))
  (pin "BSPD" bidirectional (at 339.09 170.18 0) (effects (font (size 1.27 1.27)) (justify right))))
 (sheet
  (at 233.68 224.79)
  (size 26.67 7.62)
  (fields_autoplaced yes)
  (stroke (width 0.1524) (type solid) (color 0 132 132 1))
  (fill (color 0 132 132 0.2000))
  (property "Sheetname" "DEVICE - INERTIA SWITCH" (at 233.68 224.0784 0) (effects (font (size 1.27 1.27)) (justify left bottom)))
  (property "Sheetfile" "device-inertia-switch.kicad_sch" (at 233.68 232.9946 0) (effects (font (size 1.27 1.27)) (justify left top) (hide yes)))
  (pin "INERTIA SWITCH" bidirectional (at 233.68 228.6 180) (effects (font (size 1.27 1.27)) (justify left))))
 (sheet
  (at 17.78 156.21)
  (size 26.67 7.62)
  (fields_autoplaced yes)
  (stroke (width 0.1524) (type solid) (color 0 132 132 1))
  (fill (color 0 132 132 0.2000))
  (property "Sheetname" "DEVICE - BRAKE LIGHT" (at 17.78 155.4984 0) (effects (font (size 1.27 1.27)) (justify left bottom)))
  (property "Sheetfile" "device-brake-light.kicad_sch" (at 17.78 164.4146 0) (effects (font (size 1.27 1.27)) (justify left top) (hide yes)))
  (pin "BRAKE LIGHT" bidirectional (at 44.45 160.02 0) (effects (font (size 1.27 1.27)) (justify right))))
 (sheet_instances
  (path ""
   (page "1"))))
